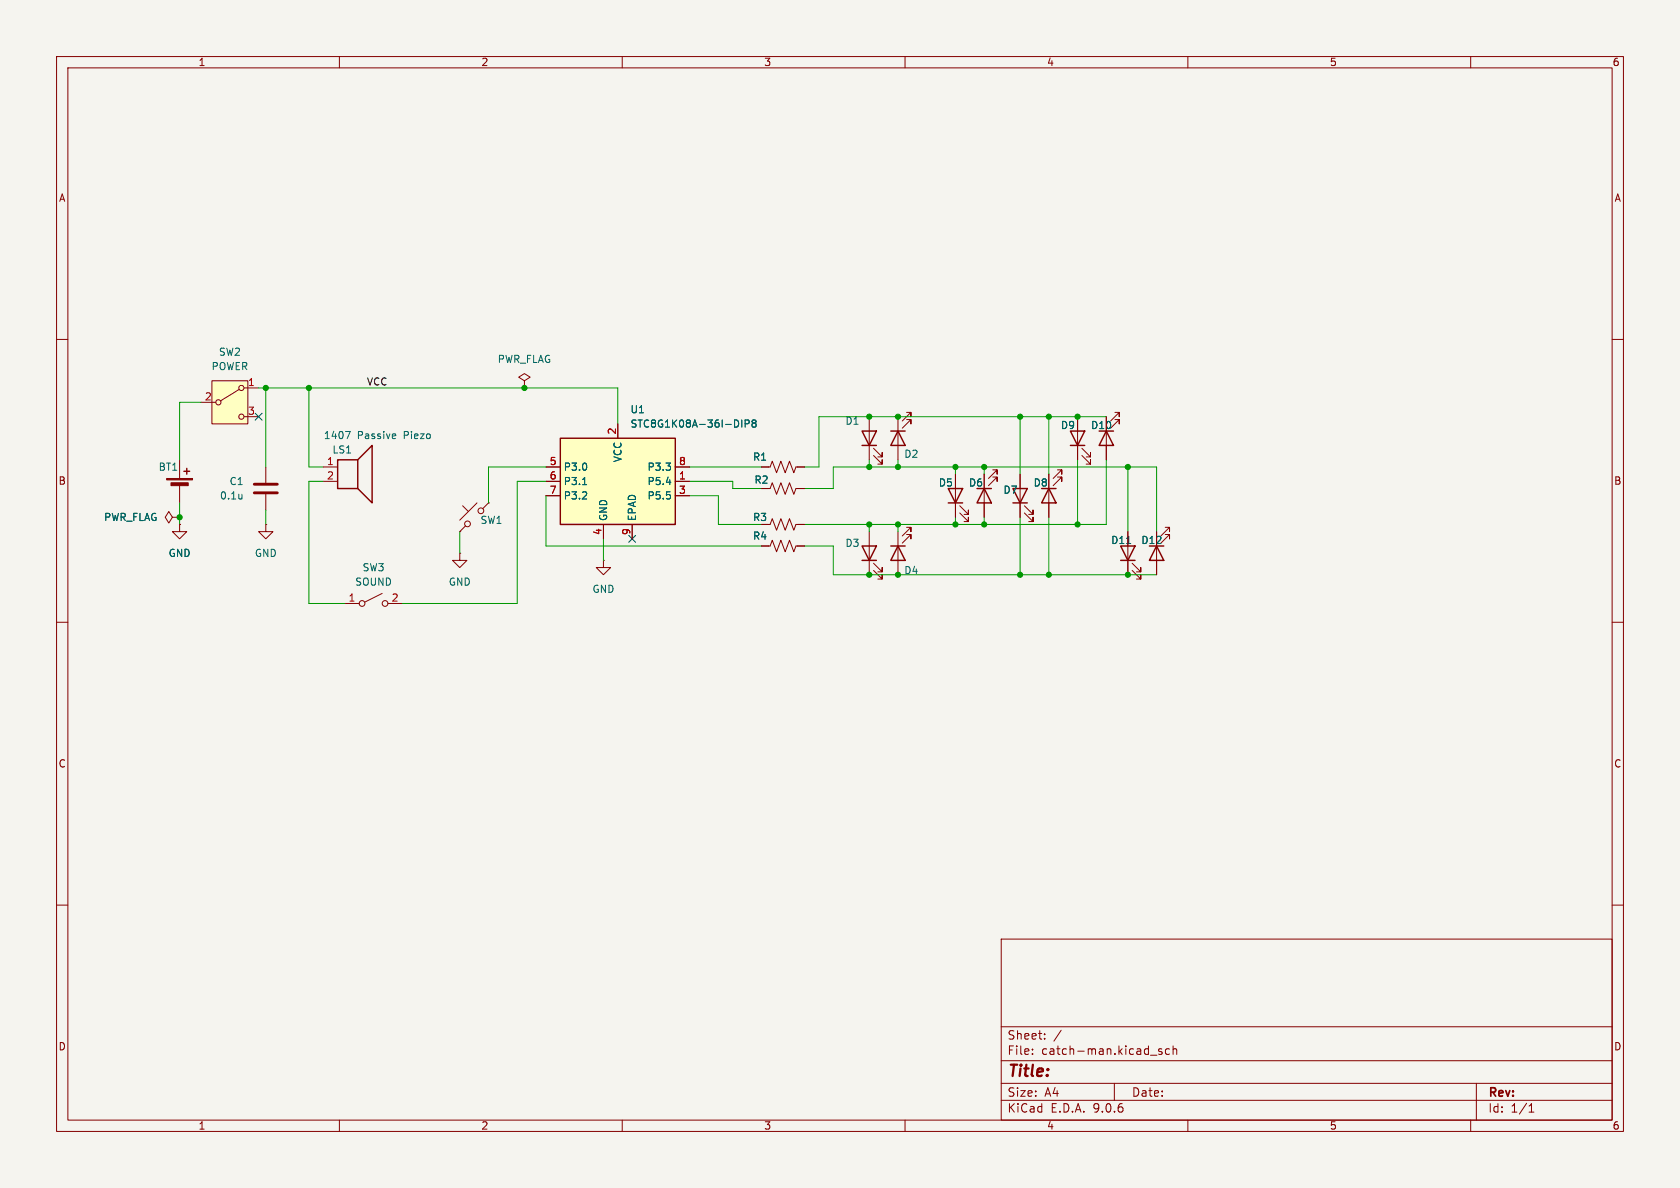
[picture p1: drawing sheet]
<svg xmlns="http://www.w3.org/2000/svg" width="297mm" height="210mm" viewBox="0 0 297 210" stroke-linecap="round" stroke-linejoin="round" font-family="sans-serif">
<path d="M0 0h297v210h-297z" fill="#f5f4ef" stroke="#f5f4ef" stroke-width=".18"/>
<g fill="none" stroke="#840000" stroke-width=".18">
<path d="M10 10h277v190h-277zM12 12h273v186h-273zM60 10v2M110 10v2M160 10v2M210 10v2M260 10v2M10 60h2M92.7 67.3l1-.6-1-.7-1 .7 1 .6v1.3M92.7 68.6h.1M285 60h2M31.7 92.7v1.3h1.3l-1.3 1.3-1.2-1.3h1.2"/>
<path d="M31.7 92.7h.1M47 92.7v1.3h1.3l-1.3 1.3-1.3-1.3h1.3M47 92.7h.1M81.3 94h.1M81.8 89.4l1 1M82.3 93l-1 1M84.3 88.9l-3 3M86.4 88.9l-1.1 1M86.4 88.9h.1M134.6 92.7h1.5l.4-1 .8 2 .7-2 .8 2 .8-2 .7 2 .4-1h1.5M134.6 96.5h1.5l.4-1 .8 2 .7-2 .8 2 .8-2 .7 2 .4-1h1.5M180.3 83.8v7.6"/>
<path d="M181.1 90.7l1.5 1.5v-.8v.8h-.7M181.1 89.4l1.5 1.5v-.7v.7h-.7M185.4 83.8v7.6M186.9 83.1h.8v.7v-.7l-1.5 1.5M186.9 84.3h.8v.8v-.8l-1.5 1.6M10 110h2M285 110h2M10 160h2M177 166h108v32h-108zM285 160h2M60 198v2M110 198v2"/>
<path d="M160 198v2M177 194.5h108M177 191.5h108M177 187.5h108M177 181.5h108M182.5 186.3v.1M182.5 185.5v.1M184.7 183.6v.1M184.7 182.8v.1M187.6 182.1l-1.3 2M197 191.5v3M203.4 186.5h1.1"/>
<path d="M205.4 185.5l-.4-.1-.2 .2 .1 .2 .5 .2v.3h-.6M206.7 185.5l-.4-.1-.3 .3v.4l.2 .2h.5M207.4 185.5l.2-.1 .4 .1v.9M207.4 184.9v1.5M210 198v2M260 198v2M261 191.5v6.5M270.3 196.6h.9M270.3 195.5l.4-.4v1.5"/>
<circle cx="82.7" cy="92.6" r=".51"/>
<circle cx="85" cy="90.3" r=".51"/>
</g>
<path d="M179.1 86.4h2.5l-1.3 2.5zM179.1 88.9h2.5M184.1 86.4h2.6M185.4 86.4l1.3 2.5h-2.6z" fill="none" stroke="#840000" stroke-width=".25"/>
<path d="M37.5 67.3h6.3v7.6h-6.3z" fill="#ffffc2"/>
<g fill="none" stroke="#840000" stroke-width=".18">
<path d="M35.6 71.1h2.5M37.5 67.3h6.3v7.6h-6.3zM42.3 68.8l-3.3 2.1M43.2 68.6h2.5M43.2 73.7h2.5M30.5 91.4l-.7-1-.6 1 .6 1.1 .7-1.1h1.2M31.7 91.4h.1M31.7 81.3v3.3M31.7 85.6v3.3M57.1 82.6h2.6M57.1 85.1h2.6M81.3 97.8v1.3h1.2l-1.2 1.2-1.3-1.2h1.3"/>
<path d="M81.3 97.8h.1M106.7 99.1v1.2h1.2l-1.2 1.3-1.3-1.3h1.3M106.7 99.1h.1M134.6 82.6h1.5l.4-1.1 .8 2.1 .7-2.1 .8 2.1 .8-2.1 .7 2.1 .4-1h1.5M153.7 94v7.6M154.4 99.6l1.6 1.5v-.8v.8h-.8M158.7 94v7.6M160.3 93.2h.7v.8v-.8l-1.5 1.5M160.3 94.5h.7v.8v-.8l-1.5 1.5M168.9 83.8v7.6M169.7 90.7l1.5 1.5v-.8v.8h-.8M169.7 89.4l1.5 1.5v-.7v.7h-.8"/>
<path d="M174 83.8v7.6M175.5 83.1h.8v.7v-.7l-1.5 1.5M175.5 84.3h.8v.8v-.8l-1.5 1.6M61 106.7h2.5M67.6 104.9l-3.1 1.5M68.6 106.7h2.5M154.4 100.8l1.6 1.6v-.8v.8h-.8"/>
<circle cx="38.6" cy="71.1" r=".46"/>
<circle cx="42.7" cy="68.6" r=".46"/>
<circle cx="42.7" cy="73.7" r=".46"/>
<circle cx="64" cy="106.7" r=".51"/>
<circle cx="68.1" cy="106.7" r=".51"/>
</g>
<path d="M32.5 83.3h1M33 82.8v1M59.7 81.3h3.5v5.1h-3.5zM63.2 81.3l2.6-2.6v10.2l-2.6-2.5M152.4 96.5h2.5l-1.2 2.6zM152.4 99.1h2.5M157.5 96.5h2.5M158.7 96.5l1.3 2.6h-2.5zM167.6 86.4h2.6l-1.3 2.5zM167.6 88.9h2.6M172.7 86.4h2.6M174 86.4l1.3 2.5h-2.6z" fill="none" stroke="#840000" stroke-width=".25"/>
<path d="M61.1 76.3h.8l-.5 1.2M69.9 76.8l.1 .2-.6 .1" fill="none" stroke="#006464" stroke-width=".18"/>
<g fill="#840000" stroke="#840000" stroke-width=".18">
<path d="M29.5 84.6h4.5v.2h-4.5z"/>
<path d="M30.2 85.3h3.1v.6h-3.1z"/>
</g>
<path d="M99.1 77.5h20.3v15.2h-20.3z" fill="#ffffc2"/>
<g fill="none" stroke="#840000" stroke-width=".25">
<path d="M99.1 77.5h20.3v15.2h-20.3zM152.4 76.2h2.5l-1.2 2.5zM152.4 78.7h2.5M157.5 76.2h2.5M158.7 76.2l1.3 2.5h-2.5zM189.2 76.2h2.6l-1.3 2.5zM189.2 78.7h2.6M194.3 76.2h2.5M195.6 76.2l1.2 2.5h-2.5zM198.1 96.5h2.6l-1.3 2.6zM198.1 99.1h2.6M203.2 96.5h2.5"/>
<path d="M204.5 96.5l1.2 2.6h-2.5z"/>
</g>
<g fill="none" stroke="#840000" stroke-width=".18">
<path d="M109.2 74.9v2.6M153.7 73.7v7.6M154.4 79.2l1.6 1.6v-.8v.8h-.8M158.7 73.7v7.6M160.3 72.9h.7v.8v-.8l-1.5 1.5M160.3 74.2h.7v.7v-.7l-1.5 1.5M190.5 73.7v7.6M191.3 79.2l1.5 1.6v-.8v.8h-.8M195.6 73.7v7.6M197.1 72.9h.8v.8v-.8l-1.6 1.5M197.1 74.2h.8v.7v-.7l-1.6 1.5M31.7 91.4h.1"/>
<path d="M31.7 92.7h.1M47 82.6v2.7M47 87.4v2.8M96.5 82.6h2.6M96.5 85.1h2.6M96.5 87.6h2.6M106.7 92.7v2.6M111.8 92.7v2.6M119.4 82.6h2.5M119.4 85.1h2.5M119.4 87.6h2.5M134.6 86.4h1.5l.4-1.1 .8 2.1 .7-2.1 .8 2.1 .8-2.1 .7 2.1 .4-1h1.5"/>
<path d="M134.6 82.6h1.3M134.6 96.5h1.3M134.6 92.7h1.3M141 82.6h1.2M141 96.5h1.2M141 92.7h1.2M154.4 80.5l1.6 1.5v-.7v.7h-.8M168.9 83.8v2.6M168.9 88.9v2.5M174 83.8v2.6M174 88.9v2.5M180.3 83.8v2.6"/>
<path d="M180.3 88.9v2.5M185.4 83.8v2.6M185.4 88.9v2.5M191.3 80.5l1.5 1.5v-.7v.7h-.8M199.4 94v7.6M200.2 99.6l1.5 1.5v-.8v.8h-.8M204.5 94v7.6M206 93.2h.8v.8v-.8l-1.6 1.5M206 94.5h.8v.8v-.8l-1.6 1.5M200.2 100.8l1.5 1.6v-.8v.8h-.8"/>
</g>
<path d="M131.1 74.2v1.3M131.7 74.9l.6-.1 .2-.1-.1-.3-.7-.2v1.3M133.2 74.8l-.3-.3 .3-.3h.2l.3 .3-.3 .3M133.2 74.8l-.3 .2 .1 .4 .2 .1 .3-.1 .2-.1v-.3l-.3-.2M133.2 74.8h.2M42.8 87.4v.8M42.8 88.1h-.1M103 85.7h.7M117.8 85.2h.8M199.2 96.1h.7" fill="none" stroke="#006464" stroke-width=".18"/>
<path d="M45 85.6h4M45 87.1h4" fill="none" stroke="#840000" stroke-width=".51"/>
<g fill="none" stroke="#009600" stroke-width=".18">
<path d="M35.6 71.1h-3.9v10.2M45.7 68.6h63.5v6.3M47 68.6v14M54.6 68.6v14h2.5M180.3 73.7v10.1M185.4 73.7v10.1M195.6 73.7h-50.8v8.9h-2.6M31.7 88.9v3.8M47 90.2v2.5M57.1 85.1h-2.5v21.6h6.4M81.3 94v3.8M96.5 82.6h-10.1v6.3"/>
<path d="M96.5 87.6v8.9h38.1M96.5 85.1h-5.1v21.6h-20.3M106.7 95.3v3.8M121.9 87.6h5.1v5.1h7.6M121.9 82.6h12.7M121.9 85.1h7.6v1.3h5.1M142.2 86.4h5.1v-3.8h57.2v11.4M142.2 96.5h5.1v5.1h57.2M153.7 81.3v1.3M153.7 92.7v1.3M158.7 81.3v1.3M158.7 92.7v1.3"/>
<path d="M168.9 82.6v1.2M168.9 91.4v1.3M174 82.6v1.2M174 91.4v1.3M180.3 91.4v10.2M185.4 91.4v10.2M190.5 81.3v11.4M195.6 81.3v11.4h-53.4M199.4 82.6v11.4"/>
</g>
<path d="M45.1 73.1l1.2 1.2M46.3 73.1l-1.2 1.2M111.2 94.6l1.2 1.3M112.4 94.6l-1.2 1.3" fill="none" stroke="#000084" stroke-width=".18"/>
<g fill="#009600" stroke="#009600" stroke-width=".18">
<circle cx="168.9" cy="92.7" r=".46"/>
<circle cx="180.3" cy="101.6" r=".46"/>
<circle cx="174" cy="92.7" r=".46"/>
<circle cx="190.5" cy="73.7" r=".46"/>
<circle cx="185.4" cy="101.6" r=".46"/>
<circle cx="190.5" cy="92.7" r=".46"/>
<circle cx="199.4" cy="101.6" r=".46"/>
<circle cx="199.4" cy="82.6" r=".46"/>
<circle cx="185.4" cy="73.7" r=".46"/>
<circle cx="180.3" cy="73.7" r=".46"/>
<circle cx="47" cy="68.6" r=".46"/>
<circle cx="54.6" cy="68.6" r=".46"/>
<circle cx="31.7" cy="91.4" r=".46"/>
<circle cx="153.7" cy="82.6" r=".46"/>
<circle cx="158.7" cy="92.7" r=".46"/>
<circle cx="168.9" cy="82.6" r=".46"/>
<circle cx="174" cy="82.6" r=".46"/>
<circle cx="153.7" cy="101.6" r=".46"/>
<circle cx="158.7" cy="101.6" r=".46"/>
<circle cx="158.7" cy="73.7" r=".46"/>
<circle cx="158.7" cy="82.6" r=".46"/>
<circle cx="153.7" cy="73.7" r=".46"/>
<circle cx="153.7" cy="92.7" r=".46"/>
<circle cx="92.7" cy="68.6" r=".46"/>
</g>
<text font-size="2.8" fill="#840000" x="178" y="190.9">Title:</text>
<g font-size="2.1" fill="#840000">
<text x="178" y="184">Sheet:</text>
<text x="178" y="186.7">File:</text>
<text x="184.1" y="186.7">catch-man.kicad_sch</text>
<text x="178" y="196.9">KiCad</text>
<text x="178" y="194.1">Size:</text>
<text x="184.7" y="194.1">A4</text>
<text x="185.7" y="196.9">E.D.A.</text>
<text x="193.3" y="196.9">9.0.6</text>
<text x="200" y="194.1">Date:</text>
<text x="263" y="194.3">Rev:</text>
<text x="263" y="196.9">Id:</text>
<text x="267.1" y="196.9">1/1</text>
</g>
<g font-size="1.8" fill="#840000">
<text x="35" y="11.9">1</text>
<text x="85" y="11.9">2</text>
<text x="135" y="11.9">3</text>
<text x="185" y="11.9">4</text>
<text x="235" y="11.9">5</text>
<text x="285" y="11.9">6</text>
<text x="10.3" y="35.9">A</text>
<text x="285.3" y="35.9">A</text>
<text x="10.3" y="85.9">B</text>
<text x="285.3" y="85.9">B</text>
<text x="10.3" y="135.9">C</text>
<text x="285.3" y="135.9">C</text>
<text x="10.3" y="185.9">D</text>
<text x="285.3" y="185.9">D</text>
<text x="35" y="199.9">1</text>
<text x="85" y="199.9">2</text>
<text x="135" y="199.9">3</text>
<text x="185" y="199.9">4</text>
<text x="235" y="199.9">5</text>
<text x="285" y="199.9">6</text>
</g>
<g font-size="1.8" fill="#006464">
<text x="37.3" y="65.6">POWER</text>
<text x="38.6" y="63.1">SW2</text>
<text x="87.9" y="64.4">PWR_FLAG</text>
<text x="57.2" y="77.8">1407</text>
<text x="63.2" y="77.8">Passive</text>
<text x="71.5" y="77.8">Piezo</text>
<text x="111.4" y="73.3">U1</text>
<text x="111.4" y="75.8">STC8G1K08A-36I-DIP8</text>
<text x="149.4" y="75.3">D1</text>
<text x="187.5" y="76">D9</text>
<text x="192.8" y="76">D10</text>
<text x="27.9" y="83.4">BT1</text>
<text x="58.7" y="80.4">LS1</text>
<text x="99.6" y="83.4">P3.0</text>
<text x="110.1" y="81.8" transform="rotate(-90 110.1 81.8)">VCC</text>
<text x="114.4" y="83.4">P3.3</text>
<text x="133" y="81.6">R1</text>
<text x="159.8" y="81.1">D2</text>
<text x="38.8" y="88.5">0.1u</text>
<text x="40.5" y="86">C1</text>
<text x="99.6" y="86">P3.1</text>
<text x="99.6" y="88.5">P3.2</text>
<text x="114.4" y="86">P5.4</text>
<text x="114.4" y="88.5">P5.5</text>
<text x="133.3" y="85.7">R2</text>
<text x="165.9" y="86.2">D5</text>
<text x="171.2" y="86.2">D6</text>
<text x="177.3" y="87.5">D7</text>
<text x="182.6" y="86.2">D8</text>
<text x="18.3" y="92.3">PWR_FLAG</text>
<text x="84.8" y="92.8">SW1</text>
<text x="107.5" y="92.2" transform="rotate(-90 107.5 92.2)">GND</text>
<text x="112.6" y="92.2" transform="rotate(-90 112.6 92.2)">EPAD</text>
<text x="133" y="92.3">R3</text>
<text x="133" y="95.6">R4</text>
<text x="29.7" y="98.7">GND</text>
<text x="45" y="98.7">GND</text>
<text x="64" y="101.2">SW3</text>
<text x="149.4" y="96.9">D3</text>
<text x="159.8" y="101.7">D4</text>
<text x="196.4" y="96.4">D11</text>
<text x="201.7" y="96.4">D12</text>
<text x="62.7" y="103.7">SOUND</text>
<text x="79.2" y="103.7">GND</text>
<text x="104.6" y="105">GND</text>
</g>
<g font-size="1.8" fill="#a90000">
<text x="36.1" y="70.9">2</text>
<text x="43.7" y="68.3">1</text>
<text x="43.7" y="73.4">3</text>
<text x="109" y="76.9" transform="rotate(-90 109 76.9)">2</text>
<text x="57.7" y="82.3">1</text>
<text x="97.1" y="82.3">5</text>
<text x="119.9" y="82.3">8</text>
<text x="57.7" y="84.8">2</text>
<text x="97.1" y="84.8">6</text>
<text x="97.1" y="87.4">7</text>
<text x="119.9" y="84.8">1</text>
<text x="119.9" y="87.4">3</text>
<text x="106.4" y="94.7" transform="rotate(-90 106.4 94.7)">4</text>
<text x="111.5" y="94.7" transform="rotate(-90 111.5 94.7)">9</text>
<text x="61.5" y="106.4">1</text>
<text x="69.1" y="106.4">2</text>
</g>
<text font-size="1.8" fill="#0f0f0f" x="64.8" y="68.2">VCC</text>
</svg>
